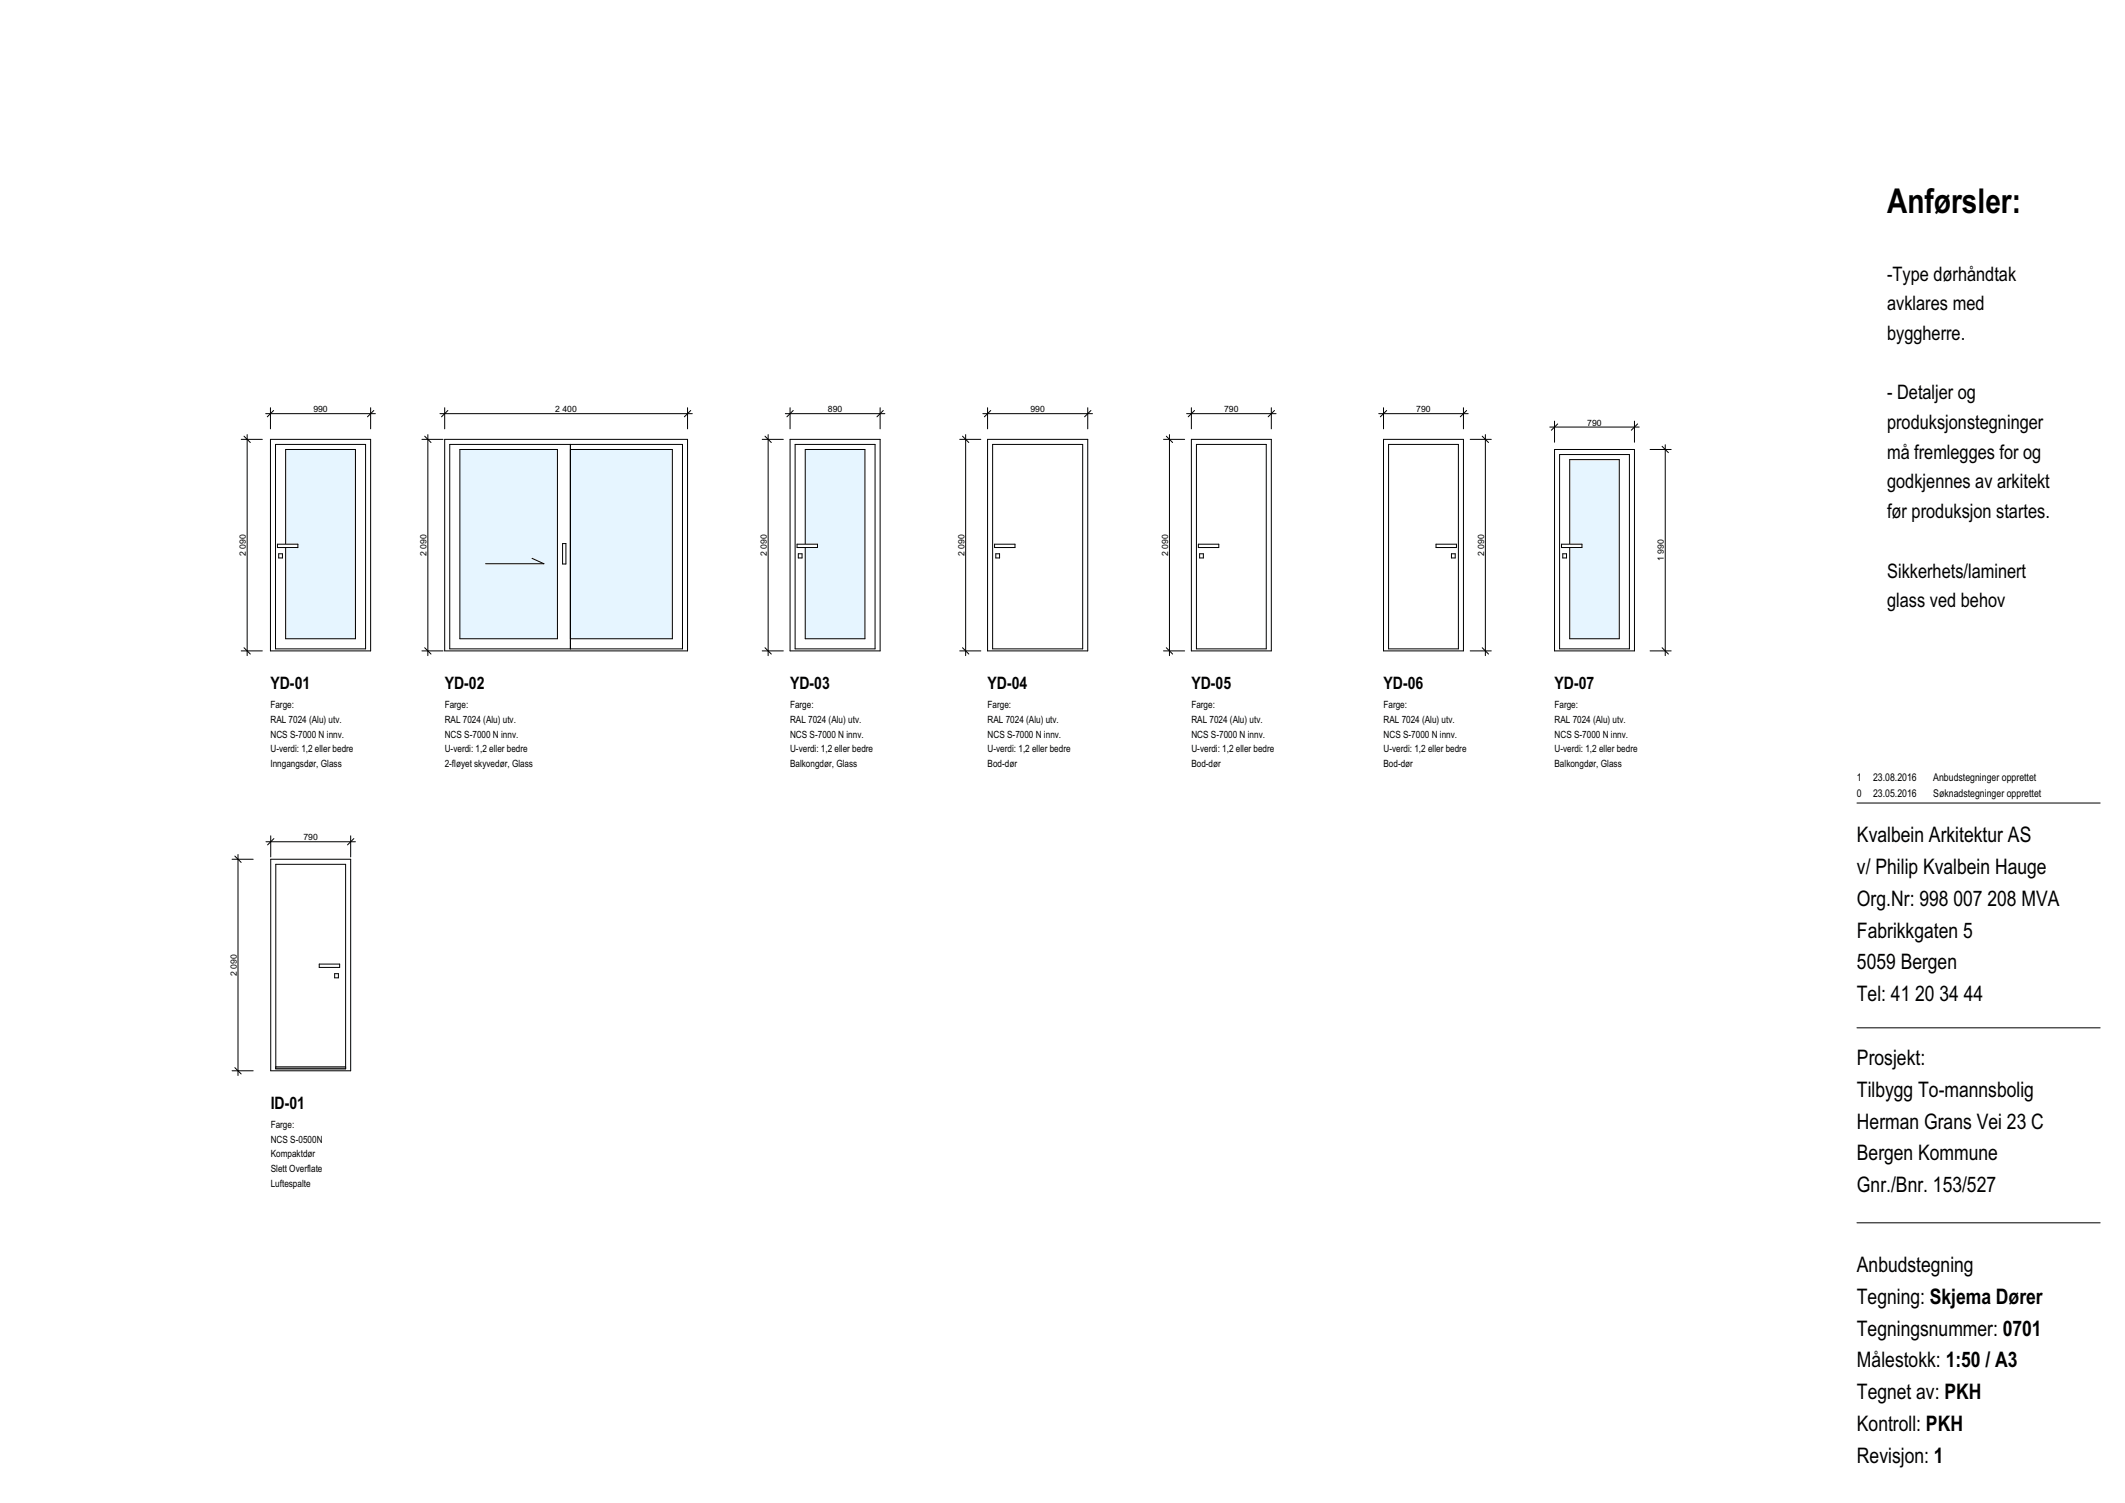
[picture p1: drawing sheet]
<svg xmlns="http://www.w3.org/2000/svg" width="420mm" height="297mm" viewBox="0 0 420 297" stroke-linecap="round" stroke-linejoin="round" font-family="sans-serif">
<path d="M367 158.7h48.1M367 203.1h48.1M367 241.6h48.1" fill="none" stroke="#000" stroke-width=".2"/>
<path d="M56.5 88.8h13.8v37.4h-13.8z" fill-rule="evenodd" fill="#e6f5ff"/>
<path d="M56.5 88.8h13.8v37.4h-13.8z" fill="none" stroke="#000" stroke-width=".2"/>
<path d="M159.2 88.8h11.8v37.4h-11.8z" fill-rule="evenodd" fill="#e6f5ff"/>
<path d="M159.2 88.8h11.8v37.4h-11.8z" fill="none" stroke="#000" stroke-width=".2"/>
<path d="M112.7 88.8h20.2v37.4h-20.2z" fill-rule="evenodd" fill="#e6f5ff"/>
<path d="M112.7 88.8h20.2v37.4h-20.2z" fill="none" stroke="#000" stroke-width=".2"/>
<path d="M90.9 88.8h19.3v37.4h-19.3z" fill-rule="evenodd" fill="#e6f5ff"/>
<path d="M90.9 88.8h19.3v37.4h-19.3z" fill="none" stroke="#000" stroke-width=".2"/>
<path d="M310.2 90.8h9.8v35.4h-9.8z" fill-rule="evenodd" fill="#e6f5ff"/>
<path d="M53.5 86.8h19.8v41.8h-19.8zM54.5 87.8h17.8v40.4h-17.8zM310.2 90.8h9.8v35.4h-9.8zM55.1 109.4h.7v.9h-.7zM53.5 169.8h15.8v41.8h-15.8zM54.5 170.8h13.8v40.4h-13.8zM63.1 190.5h4v.7h-4zM66.1 192.4h.8v.8h-.8zM54.5 210.8h13.8" fill="none" stroke="#000" stroke-width=".2"/>
<path d="M54.5 211h13.8" fill="none" stroke="#aaa" stroke-width=".38"/>
<path d="M54.8 107.5h4.1v.7h-4.1z" fill-rule="evenodd" fill="#fff"/>
<path d="M156.2 86.8h17.8v41.8h-17.8zM157.2 87.8h15.8v40.4h-15.8zM54.8 107.5h4.1v.7h-4.1zM157.8 109.4h.7v.9h-.7z" fill="none" stroke="#000" stroke-width=".2"/>
<path d="M157.5 107.5h4.1v.7h-4.1z" fill-rule="evenodd" fill="#fff"/>
<path d="M87.9 86.8h48v41.8h-48zM112.7 87.8h22.2v40.4h-22.2zM157.5 107.5h4.1v.7h-4.1z" fill="none" stroke="#000" stroke-width=".2"/>
<path d="M111.2 107.4h.7v4h-.7z" fill-rule="evenodd" fill="#fff"/>
<path d="M88.9 87.8h23.8v40.4h-23.8zM195.2 86.8h19.8v41.8h-19.8zM196.2 87.8h17.8v40.4h-17.8zM111.2 107.4h.7v4h-.7zM196.8 109.4h.8v.9h-.8z" fill="none" stroke="#000" stroke-width=".2"/>
<path d="M196.6 107.5h4v.7h-4z" fill-rule="evenodd" fill="#fff"/>
<path d="M235.5 86.8h15.8v41.8h-15.8zM196.6 107.5h4v.7h-4zM237.1 109.4h.7v.9h-.7z" fill="none" stroke="#000" stroke-width=".2"/>
<path d="M236.9 107.5h4v.7h-4z" fill-rule="evenodd" fill="#fff"/>
<path d="M236.5 87.8h13.8v40.4h-13.8zM273.4 86.8h15.8v41.8h-15.8zM236.9 107.5h4v.7h-4zM286.9 109.4h.7v.9h-.7z" fill="none" stroke="#000" stroke-width=".2"/>
<path d="M283.8 107.5h4.1v.7h-4.1z" fill-rule="evenodd" fill="#fff"/>
<path d="M274.4 87.8h13.8v40.4h-13.8zM283.8 107.5h4.1v.7h-4.1z" fill="none" stroke="#000" stroke-width=".2"/>
<path d="M308.6 107.5h4.1v.7h-4.1z" fill-rule="evenodd" fill="#fff"/>
<g fill="none" stroke="#000" stroke-width=".2">
<path d="M47.7 86.8h4.1M48.2 86.2l1.3 1.2M48.8 85.9v43.7M52.5 81.7h21.7M53.5 80.6v4.1M54.1 81.1l-1.3 1.3M73.3 80.6v4.1M73.9 81.1l-1.3 1.3M83.4 86.8h4.2M83.9 86.2l1.3 1.2M84.6 85.9v43.7M87 81.7h49.8"/>
<path d="M87.9 80.6v4.1M88.5 81.1l-1.2 1.3M135.9 80.6v4.1M136.5 81.1l-1.2 1.3M150.6 86.8h4.2M151.2 86.2l1.2 1.2M151.8 85.9v43.7M155.2 81.7h19.7M156.2 80.6v4.1M156.8 81.1l-1.3 1.3M174 80.6v4.1M174.6 81.1l-1.3 1.3"/>
<path d="M189.7 86.8h4.2M190.2 86.2l1.3 1.2M190.9 85.9v43.7M194.3 81.7h21.6M195.2 80.6v4.1M195.8 81.1l-1.2 1.3M215 80.6v4.1M215.6 81.1l-1.2 1.3M230 86.8h4.1M230.5 86.2l1.3 1.2M231.1 85.9v43.7M234.5 81.7h17.7"/>
<path d="M235.5 80.6v4.1M236.1 81.1l-1.3 1.3M251.3 80.6v4.1M251.9 81.1l-1.3 1.3M272.5 81.7h17.7M273.4 80.6v4.1M274.1 81.1l-1.3 1.3M289.2 80.6v4.1M289.9 81.1l-1.3 1.3M290.6 86.8h4.1M293 86.2l1.2 1.2M293.6 85.9v43.7"/>
<path d="M306.3 84.4h17.7M307.2 88.8h15.8v39.8h-15.8zM307.2 83.2v4.2M307.9 83.8l-1.3 1.2M308.2 89.8h13.8v38.4h-13.8zM323 83.2v4.2M323.7 83.8l-1.3 1.2M326.1 88.8h4.2M328.5 88.2l1.3 1.2M329.1 87.9v41.7M105.2 110.3l2.3 1.1h-11.5M308.6 107.5h4.1v.7h-4.1z"/>
<path d="M308.9 109.4h.7v.9h-.7zM47.7 128.6h4.1M48.2 128l1.3 1.2M83.4 128.6h4.2M83.9 128l1.3 1.2M150.6 128.6h4.2M151.2 128l1.2 1.2M189.7 128.6h4.2M190.2 128l1.3 1.2M230 128.6h4.1M230.5 128l1.3 1.2M290.6 128.6h4.1"/>
<path d="M293 128l1.2 1.2M326.1 128.6h4.2M328.5 128l1.3 1.2M45.9 169.8h4.1M46.4 169.2l1.3 1.2M47 168.9v43.6M52.6 166.3h17.6M53.5 165.2v4.1M54.1 165.7l-1.2 1.3M69.3 165.2v4.1M69.9 165.7l-1.2 1.3M45.9 211.6h4.1"/>
<path d="M46.4 211l1.3 1.2"/>
</g>
<path d="M368 30.8h44.4v96.4h-44.4z" fill="none" stroke="#fff" stroke-width=".2"/>
<text font-size="6.8" x="373" y="42.2">Anførsler:</text>
<g font-size="4.2">
<text x="367" y="166.4">Kvalbein Arkitektur AS</text>
<text x="367" y="172.7">v/ Philip Kvalbein Hauge</text>
<text x="367" y="179">Org.Nr: 998 007 208 MVA</text>
<text x="367" y="185.3">Fabrikkgaten 5</text>
<text x="367" y="191.6">5059 Bergen</text>
<text x="367" y="197.9">Tel: 41 20 34 44</text>
<text x="367" y="210.4">Prosjekt:</text>
<text x="367" y="216.7">Tilbygg To-mannsbolig</text>
<text x="367" y="223">Herman Grans Vei 23 C</text>
<text x="367" y="229.3">Bergen Kommune</text>
<text x="367" y="235.6">Gnr./Bnr. 153/527</text>
<text x="367" y="251.4">Anbudstegning</text>
<text x="367" y="257.6">Tegning: Skjema Dører</text>
<text x="367" y="263.9">Tegningsnummer: 0701</text>
<text x="367" y="270.2">Målestokk: 1:50 / A3</text>
<text x="367" y="276.5">Tegnet av: PKH</text>
<text x="367" y="282.8">Kontroll: PKH</text>
<text x="367" y="289.1">Revisjon: 1</text>
</g>
<g font-size="4">
<text x="373" y="55.4">-Type dørhåndtak</text>
<text x="373" y="61.3">avklares med</text>
<text x="373" y="67.2">byggherre.</text>
<text x="373" y="78.9">- Detaljer og</text>
<text x="373" y="84.8">produksjonstegninger</text>
<text x="373" y="90.7">må fremlegges for og</text>
<text x="373" y="96.5">godkjennes av arkitekt</text>
<text x="373" y="102.4">før produksjon startes.</text>
<text x="373" y="114.1">Sikkerhets/laminert</text>
<text x="373" y="120">glass ved behov</text>
</g>
<g font-size="3.4">
<text x="53.5" y="136.2">YD-01</text>
<text x="87.9" y="136.2">YD-02</text>
<text x="156.2" y="136.2">YD-03</text>
<text x="195.2" y="136.2">YD-04</text>
<text x="235.5" y="136.2">YD-05</text>
<text x="273.4" y="136.2">YD-06</text>
<text x="307.2" y="136.2">YD-07</text>
<text x="53.5" y="219.1">ID-01</text>
</g>
<g font-size="2.1">
<text x="367" y="154.4">1</text>
<text x="370.2" y="154.4">23.08.2016</text>
<text x="382.1" y="154.4">Anbudstegninger opprettet</text>
<text x="367" y="157.5">0</text>
<text x="370.2" y="157.5">23.05.2016</text>
<text x="382.1" y="157.5">Søknadstegninger opprettet</text>
</g>
<g font-size="2">
<text x="53.5" y="139.9">Farge:</text>
<text x="53.5" y="142.8">RAL 7024 (Alu) utv.</text>
<text x="87.9" y="139.9">Farge:</text>
<text x="87.9" y="142.8">RAL 7024 (Alu) utv.</text>
<text x="156.2" y="139.9">Farge:</text>
<text x="156.2" y="142.8">RAL 7024 (Alu) utv.</text>
<text x="195.2" y="139.9">Farge:</text>
<text x="195.2" y="142.8">RAL 7024 (Alu) utv.</text>
<text x="235.5" y="139.9">Farge:</text>
<text x="235.5" y="142.8">RAL 7024 (Alu) utv.</text>
<text x="273.4" y="139.9">Farge:</text>
<text x="273.4" y="142.8">RAL 7024 (Alu) utv.</text>
<text x="307.2" y="139.9">Farge:</text>
<text x="307.2" y="142.8">RAL 7024 (Alu) utv.</text>
<text x="53.5" y="145.7">NCS S-7000 N innv.</text>
<text x="53.5" y="148.7">U-verdi: 1,2 eller bedre</text>
<text x="87.9" y="145.7">NCS S-7000 N innv.</text>
<text x="87.9" y="148.7">U-verdi: 1,2 eller bedre</text>
<text x="156.2" y="145.7">NCS S-7000 N innv.</text>
<text x="156.2" y="148.7">U-verdi: 1,2 eller bedre</text>
<text x="195.2" y="145.7">NCS S-7000 N innv.</text>
<text x="195.2" y="148.7">U-verdi: 1,2 eller bedre</text>
<text x="235.5" y="145.7">NCS S-7000 N innv.</text>
<text x="235.5" y="148.7">U-verdi: 1,2 eller bedre</text>
<text x="273.4" y="145.7">NCS S-7000 N innv.</text>
<text x="273.4" y="148.7">U-verdi: 1,2 eller bedre</text>
<text x="307.2" y="145.7">NCS S-7000 N innv.</text>
<text x="307.2" y="148.7">U-verdi: 1,2 eller bedre</text>
<text x="53.5" y="151.6">Inngangsdør, Glass</text>
<text x="87.9" y="151.6">2-fløyet skyvedør, Glass</text>
<text x="156.2" y="151.6">Balkongdør, Glass</text>
<text x="195.2" y="151.6">Bod-dør</text>
<text x="235.5" y="151.6">Bod-dør</text>
<text x="273.4" y="151.6">Bod-dør</text>
<text x="307.2" y="151.6">Balkongdør, Glass</text>
<text x="53.5" y="222.8">Farge:</text>
<text x="53.5" y="225.8">NCS S-0500N</text>
<text x="53.5" y="228.7">Kompaktdør</text>
<text x="53.5" y="231.7">Slett Overflate</text>
<text x="53.5" y="234.6">Luftespalte</text>
</g>
<g font-size="1.7">
<text x="61.9" y="81.5">990</text>
<text x="109.8" y="81.5">2 400</text>
<text x="163.6" y="81.5">890</text>
<text x="203.7" y="81.5">990</text>
<text x="241.9" y="81.5">790</text>
<text x="279.9" y="81.5">790</text>
<text x="313.7" y="84.1">790</text>
<text x="48.6" y="109.9" transform="rotate(-90 48.6 109.9)">2 090</text>
<text x="84.3" y="109.9" transform="rotate(-90 84.3 109.9)">2 090</text>
<text x="151.6" y="109.9" transform="rotate(-90 151.6 109.9)">2 090</text>
<text x="190.6" y="109.9" transform="rotate(-90 190.6 109.9)">2 090</text>
<text x="230.9" y="109.9" transform="rotate(-90 230.9 109.9)">2 090</text>
<text x="293.3" y="109.9" transform="rotate(-90 293.3 109.9)">2 090</text>
<text x="328.9" y="110.9" transform="rotate(-90 328.9 110.9)">1 990</text>
<text x="60" y="166.1">790</text>
<text x="46.8" y="192.8" transform="rotate(-90 46.8 192.8)">2 090</text>
</g>
</svg>
